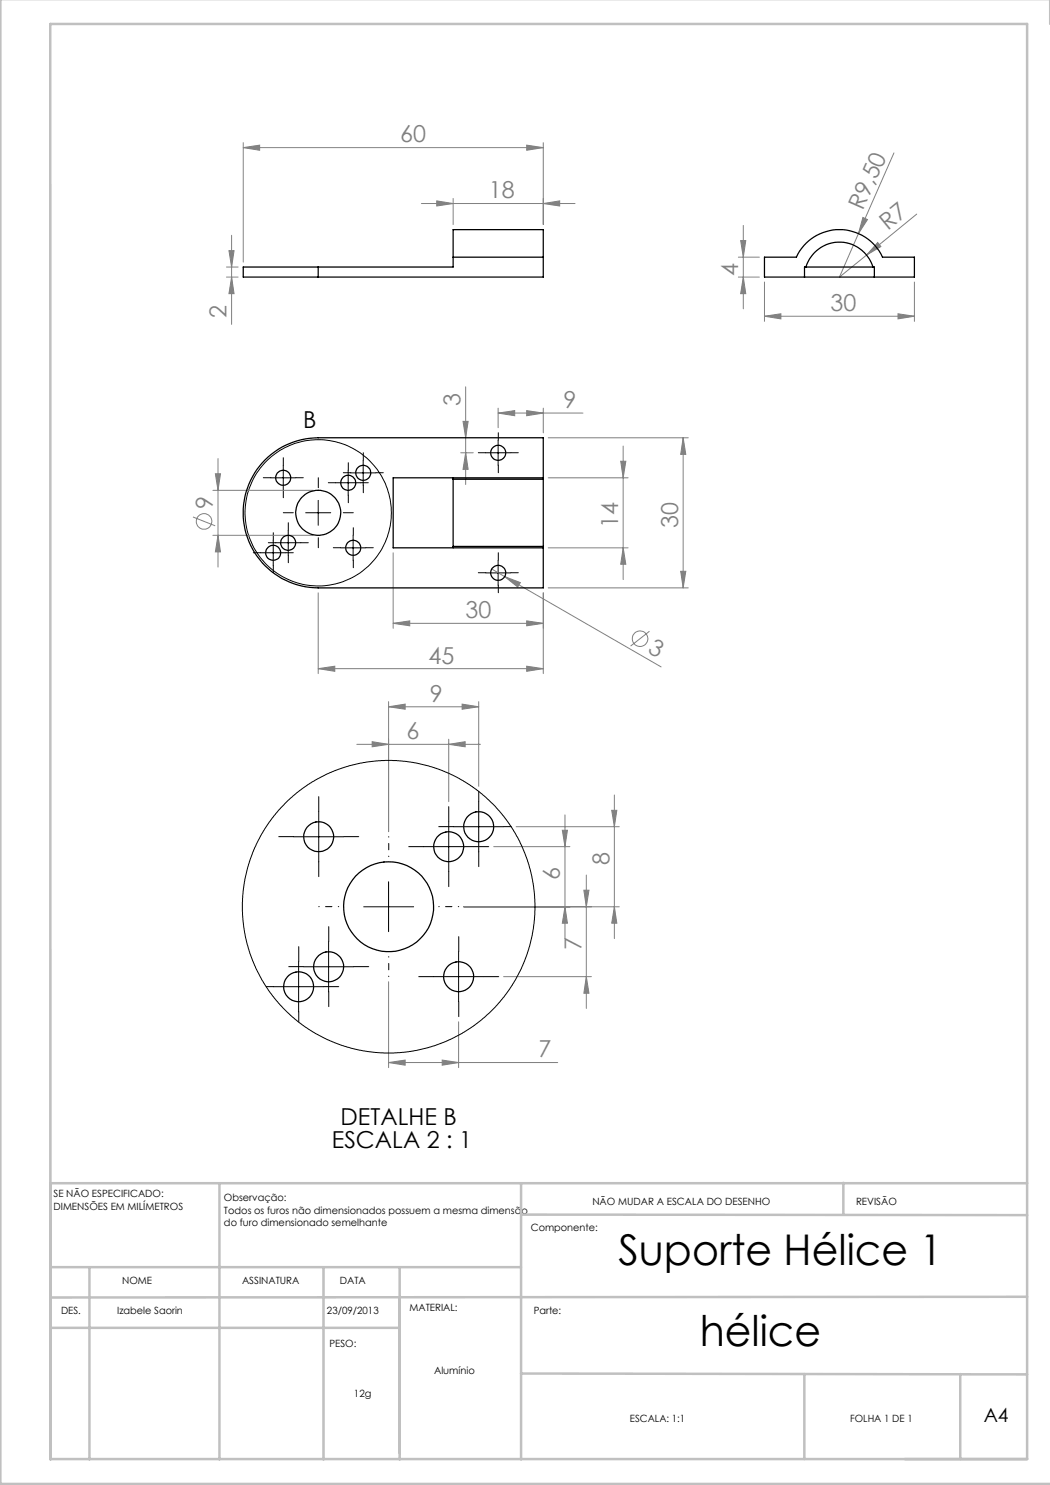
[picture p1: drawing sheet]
<svg xmlns="http://www.w3.org/2000/svg" width="210mm" height="297mm" viewBox="0 0 210 297" stroke-linecap="round" stroke-linejoin="round" font-family="sans-serif">
<g fill="none" stroke="#808080" stroke-width=".2">
<path d="M48.6 29.5l3.3-.5v1.1zM48.6 28.5v23.9M48.6 29.5h60.1M90.6 39.7v5.2M105.3 29l3.4 .5-3.4 .6zM108.7 28.5v16.4M178.8 30.6l-10.9 24.8 5.4-4.4M45.3 53.4h2.3M45.3 55.4h2.3M45.8 50.1h1l-.5 3.3zM46.3 47.1v17.8M46.3 55.4l.5 3.3h-1z"/>
<path d="M84.3 40.7h30.7M87.3 40.2l3.3 .5-3.3 .5zM108.7 40.7l3.2-.5v1zM147.7 55.4h4.2M147.7 51.4h4.2M148.1 48.1h1.1l-.5 3.3zM148.7 45.1v16.7M148.7 55.4l.5 3.3h-1.1zM152.9 56.4v7.9M172.6 43.5l.9 .4-1.8 2.8zM175.5 48.5l.7 .8-2.9 1.7zM182.9 56.4v7.9"/>
<path d="M183.3 42.8l-10 8.2M93.1 77.4v19.5M152.9 63.2l3.3-.4v1zM152.9 63.2h30M179.6 62.8l3.3 .4-3.3 .6zM42.6 98.1h20.1M43.1 94.8h1l-.5 3.3zM43.6 91.7v21.7M92.1 90.6h2.6M92.6 84.3h1l-.5 3.3zM93.1 90.6l.5 3.3h-1zM99.6 82.6l3.3-.5v1z"/>
<path d="M99.6 81.6v3.9M99.6 82.6h17M105.3 82.1l3.4 .5-3.4 .5zM108.7 81.6v5M109.6 87.6h28.1M109.6 95.6h16M124.1 92.2h1.1l-.6 3.4zM124.6 89.2v26.7M136.6 87.6l.6 3.3h-1.1zM136.6 87.6v30M38.6 103.4l4.4 1.8M42.6 107.1h20.1"/>
<path d="M43.6 107.1l.5 3.3h-1zM63.6 118.6v16.1M78.6 110.6v15.1M98.4 113.8l2.5 1.5M100.9 115.3l3.2 1.2-.6 .9zM100.9 115.3l31.3 18.1M108.7 118.6v16.1M109.6 117.6h28.1M109.6 109.6h16M124.6 109.6l.6 3.3h-1.1zM136.1 114.3h1.1l-.6 3.3zM63.6 133.7l3.4-.5v1.1z"/>
<path d="M63.6 133.7h45.1M78.6 124.7l3.4-.5v1zM78.6 124.7h30.1M105.3 124.2l3.4 .5-3.4 .5zM105.3 133.2l3.4 .5-3.4 .6zM129.9 126.3l-3.8 2.9M71.4 148.9h24.7M74.4 148.3l3.3 .6-3.3 .5zM77.7 141.4l3.3-.6v1zM77.7 140.3v26M77.7 141.4h18M89.7 148.9l3.3-.6v1.1z"/>
<path d="M89.7 147.8v12.5M92.4 140.8l3.3 .6-3.3 .4zM95.7 140.3v17M122.9 159v28.7M98.7 169.3h15.3M103.2 165.3h20.7M112.5 166h1l-.5 3.3zM113 163v24.7M116.8 178h1l-.5 3.4zM117.3 175v26.7M122.3 162.1h1.1l-.5 3.2zM77.7 196.4v17.1"/>
<path d="M92.7 181.4h31.2M100.7 195.3h17.6M113 181.4l.5 3.2h-1zM117.3 195.3l.5 3.3h-1zM122.9 181.4l.5 3.2h-1.1zM77.7 212.5l3.3-.5v1zM77.7 212.5h33.8M88.4 212l3.3 .5-3.3 .5zM91.7 204.4v9.1"/>
<circle cx="40.8" cy="104.3" r="1.55"/>
<circle cx="128" cy="127.7" r="1.55"/>
</g>
<g fill="none" stroke="#000" stroke-width=".2">
<path d="M54.2 95.6h4.9M56.7 93.1v5M67.1 96.6h5M69.6 94v5.1M70.1 94.6h5M72.6 92.1v4.9M97.2 90.6h4.9M99.6 88v5.1M52.1 110.6h5M54.6 108.1v5M55.1 108.5h5M57.6 106.1v5"/>
<path d="M61.1 102.5h5M63.6 100.1v5M68.2 109.6h4.9M70.6 107.1v5M97.2 114.6h4.9M99.6 112.1v4.9M58.7 167.4h10M63.7 162.3v10.1M77.7 176.4v9.9M84.7 169.3h10M89.7 164.4v9.9M90.7 165.3h10"/>
<path d="M95.7 160.3v10.1M54.7 197.3h10M59.7 192.3v10M60.7 193.4h10M65.7 188.3v10.1M72.7 181.4h10M86.7 195.3h10M91.7 190.4v9.9"/>
<circle cx="63.7" cy="102.6" r="14.6"/>
</g>
<g fill="none" stroke="#000" stroke-width=".2" stroke-dasharray="15.2 1.3 1.3 1.3">
<path d="M54.2 95.5h-1.5M56.7 93v-1.5M56.7 98v1.5M59.2 95.5h1.5M63.7 97.5v-2M67.2 96.5h-1.5M69.7 94v-1.5M69.7 99v1.5M70.2 94.5h-1.5M72.2 96.5h1.5M72.7 92v-1.5M72.7 97v1.5"/>
<path d="M75.2 94.5h1.5M97.2 90.5h-1.5M99.7 88v-1.5M99.7 93v1.5M102.2 90.5h1.5M52.2 110.5h-1.5M54.7 108v-1.5M54.7 113v1.5M55.2 108.5h-1.5M57.2 110.5h1.5M57.7 106v-1.5M57.7 111v1.5"/>
<path d="M58.7 102.5h-2M60.2 108.5h1.5M63.7 107.5v2M68.2 109.5h-1.5M68.7 102.5h2M70.7 107v-1.5M70.7 112v1.5M73.2 109.5h1.5M97.2 114.5h-1.5M99.7 112v-1.5M99.7 117v1.5M102.2 114.5h1.5"/>
<path d="M58.7 167.3h-3M63.7 162.3v-3M63.7 172.3v3M68.7 167.3h3M84.7 169.3h-3M89.7 164.3v-3M89.7 174.3v3M90.7 165.3h-3M94.7 169.3h3M95.7 160.3v-2M95.7 170.3v3M100.7 165.3h1.5"/>
<path d="M54.7 197.3h-1.4M59.7 192.3v-3M60.7 193.3h-3M64.7 197.3h3M65.7 188.3v-3M65.7 198.3v3M70.7 193.3h3M86.7 195.3h-3M91.7 190.3v-3M96.7 195.3h3M59.7 202.3v2.1M91.7 200.3v3"/>
</g>
<path d="M77.7 171.3v-4M67.7 181.3h-4M77.7 191.3v4M87.7 181.3h4" fill="none" stroke="#000" stroke-width=".2" stroke-dasharray="15.2 1.3 1.3 1.3" stroke-dashoffset="15.1"/>
<g fill="none" stroke="#c0c0c0" stroke-width=".5">
<path d="M.1 -.1v296.9h210M210 0v4.8M10.1 4.8h195.3v287h-195.3zM43.9 236.6v55.3M104.2 236.6v55.3M168.7 236.6v6.3M205.4 236.6h-195.3v55.3M10.1 253.4h94.1M17.9 253.6v38.3M64.7 253.6v38.3M79.9 253.4v38.5M104.2 242.9l101.2 .1"/>
<path d="M205.4 259.4l-195.3 .1M10.1 265.6h69.8M104.2 274.7l101.2 .2M160.9 274.8v17M192.1 274.8v17"/>
</g>
<g fill="#808080">
<path d="M175.5 48.5l.7 .8-2.9 1.7z"/>
<path d="M172.6 43.5l.9 .4-1.8 2.8z"/>
<path d="M100.9 115.3l3.2 1.2-.6 .9z"/>
<path d="M105.3 133.2l3.4 .5-3.4 .6zM63.6 133.7l3.4-.5v1.1zM89.7 148.9l3.3-.6v1.1zM74.4 148.3l3.3 .6-3.3 .5zM92.4 140.8l3.3 .6-3.3 .4zM77.7 141.4l3.3-.6v1z"/>
<path d="M87.3 40.2l3.3 .5-3.3 .5zM108.7 40.7l3.2-.5v1zM48.6 29.5l3.3-.5v1.1zM105.3 29l3.4 .5-3.4 .6zM152.9 63.2l3.3-.4v1zM179.6 62.8l3.3 .4-3.3 .6zM77.7 212.5l3.3-.5v1zM88.4 212l3.3 .5-3.3 .5z"/>
<path d="M99.6 82.6l3.3-.5v1zM105.3 82.1l3.4 .5-3.4 .5z"/>
<path d="M136.1 114.3h1.1l-.6 3.3zM136.6 87.6l.6 3.3h-1.1z"/>
<path d="M93.1 90.6l.5 3.3h-1zM92.6 84.3h1l-.5 3.3z"/>
<path d="M45.8 50.1h1l-.5 3.3zM46.3 55.4l.5 3.3h-1zM148.1 48.1h1.1l-.5 3.3zM148.7 55.4l.5 3.3h-1.1zM43.1 94.8h1l-.5 3.3zM43.6 107.1l.5 3.3h-1zM124.1 92.2h1.1l-.6 3.4zM124.6 109.6l.6 3.3h-1.1zM116.8 178h1l-.5 3.4zM117.3 195.3l.5 3.3h-1zM112.5 166h1l-.5 3.3zM113 181.4l.5 3.2h-1zM122.3 162.1h1.1l-.5 3.2zM122.9 181.4l.5 3.2h-1.1z"/>
<path d="M78.6 124.7l3.4-.5v1zM105.3 124.2l3.4 .5-3.4 .5z"/>
</g>
<g fill="none" stroke="#000" stroke-width=".25">
<path d="M63.6 53.4h-15v2h15M63.6 53.4v2M90.6 51.4v-5.5h18.1v5.5M90.6 51.4h18.1M90.6 51.4v2h-27M108.7 51.4v4h-45.1M152.9 51.4h6.4a9.5 9.5 0 0 1 8.6-5.5 9.5 9.5 0 0 1 8.6 5.5h6.4v4h-30zM160.9 55.4v-2h14v2M161.2 53.4a7 7 0 0 1 6.7-5 7 7 0 0 1 6.7 5M90.6 95.8v13.5M90.6 95.6v.2M90.6 95.8h18.1"/>
<path d="M108.7 95.8v-8.2h-45.1a15 15 0 0 0-15 15 15 15 0 0 0 15 15h45.1v-8.3M108.7 95.8v13.5M108.7 95.6h-30.1v14h30.1M90.6 109.3v.3M90.6 109.3h18.1"/>
<circle cx="56.7" cy="95.6" r="1.51"/>
<circle cx="69.6" cy="96.6" r="1.49"/>
<circle cx="72.6" cy="94.6" r="1.49"/>
<circle cx="99.6" cy="90.6" r="1.5"/>
<circle cx="54.6" cy="110.6" r="1.5"/>
<circle cx="57.6" cy="108.6" r="1.5"/>
<circle cx="63.6" cy="102.6" r="4.5"/>
<circle cx="70.7" cy="109.6" r="1.51"/>
<circle cx="99.6" cy="114.6" r="1.5"/>
<circle cx="63.7" cy="167.3" r="3"/>
<circle cx="89.7" cy="169.3" r="2.99"/>
<circle cx="95.7" cy="165.3" r="3"/>
<circle cx="59.7" cy="197.4" r="2.99"/>
<circle cx="65.7" cy="193.3" r="3"/>
<circle cx="77.7" cy="181.3" r="9"/>
<circle cx="91.7" cy="195.3" r="2.99"/>
</g>
<circle cx="77.7" cy="181.4" r="29.3" fill="none" stroke="#000" stroke-width=".2"/>
<g font-size="8.5">
<text x="123.7" y="253.1">Suporte Hélice 1</text>
<text x="139.9" y="269.3">hélice</text>
</g>
<g font-size="4.7" fill="#808080">
<text x="80" y="28.5">60</text>
<text x="97.8" y="39.7">18</text>
<text x="172.6" y="42.2" transform="rotate(-66 172.6 42.2)">R9,50</text>
<text x="177.5" y="46.3" transform="rotate(-39 177.5 46.3)">R7</text>
<text x="147.7" y="55.2" transform="rotate(-90 147.7 55.2)">4</text>
<text x="45.3" y="63.6" transform="rotate(-90 45.3 63.6)">2</text>
<text x="166.1" y="62.2">30</text>
<text x="92.1" y="81.2" transform="rotate(-90 92.1 81.2)">3</text>
<text x="112.7" y="81.6">9</text>
<text x="42.5" y="101.7" transform="rotate(-90 42.5 101.7)">9</text>
<text x="123.6" y="105.6" transform="rotate(-90 123.6 105.6)">14</text>
<text x="135.6" y="105.6" transform="rotate(-90 135.6 105.6)">30</text>
<text x="93.1" y="123.6">30</text>
<text x="129.4" y="130.5" transform="rotate(30 129.4 130.5)">3</text>
<text x="85.7" y="132.7">45</text>
<text x="86" y="140.3">9</text>
<text x="81.3" y="147.8">6</text>
<text x="121.9" y="173.1" transform="rotate(-90 121.9 173.1)">8</text>
<text x="112" y="176" transform="rotate(-90 112 176)">6</text>
<text x="116.3" y="190" transform="rotate(-90 116.3 190)">7</text>
<text x="107.7" y="211.5">7</text>
</g>
<g font-size="4.7">
<text x="60.6" y="85.6">B</text>
<text x="68.1" y="225.1">DETALHE B</text>
<text x="66.4" y="229.6">ESCALA 2 : 1</text>
</g>
<text font-size="3.9" x="196.8" y="284.5">A4</text>
<g font-size="2">
<text x="10.7" y="239.5">SE NÃO ESPECIFICADO:</text>
<text x="10.7" y="242">DIMENSÕES EM MILÍMETROS</text>
<text x="44.8" y="240.3">Observação:</text>
<text x="44.8" y="242.8">Todos os furos não dimensionados possuem a mesma dimensão</text>
<text x="44.8" y="245.3">do furo dimensionado semelhante</text>
<text x="118.5" y="240.9">NÃO MUDAR A ESCALA DO DESENHO</text>
<text x="171.2" y="240.9">REVISÃO</text>
<text x="106.2" y="246.2">Componente:</text>
<text x="24.4" y="256.9">NOME</text>
<text x="48.4" y="256.9">ASSINATURA</text>
<text x="68" y="256.9">DATA</text>
<text x="12.2" y="262.7">DES.</text>
<text x="23.4" y="262.7">Izabele Saorin</text>
<text x="65.4" y="262.7">23/09/2013</text>
<text x="81.9" y="262.3">MATERIAL:</text>
<text x="106.7" y="262.7">Parte:</text>
<text x="65.9" y="269.3">PESO:</text>
<text x="86.8" y="274.8">Alumínio</text>
<text x="70.8" y="279.3">12g</text>
<text x="126" y="284.5">ESCALA: 1:1</text>
<text x="170" y="284.5">FOLHA 1 DE 1</text>
</g>
</svg>
